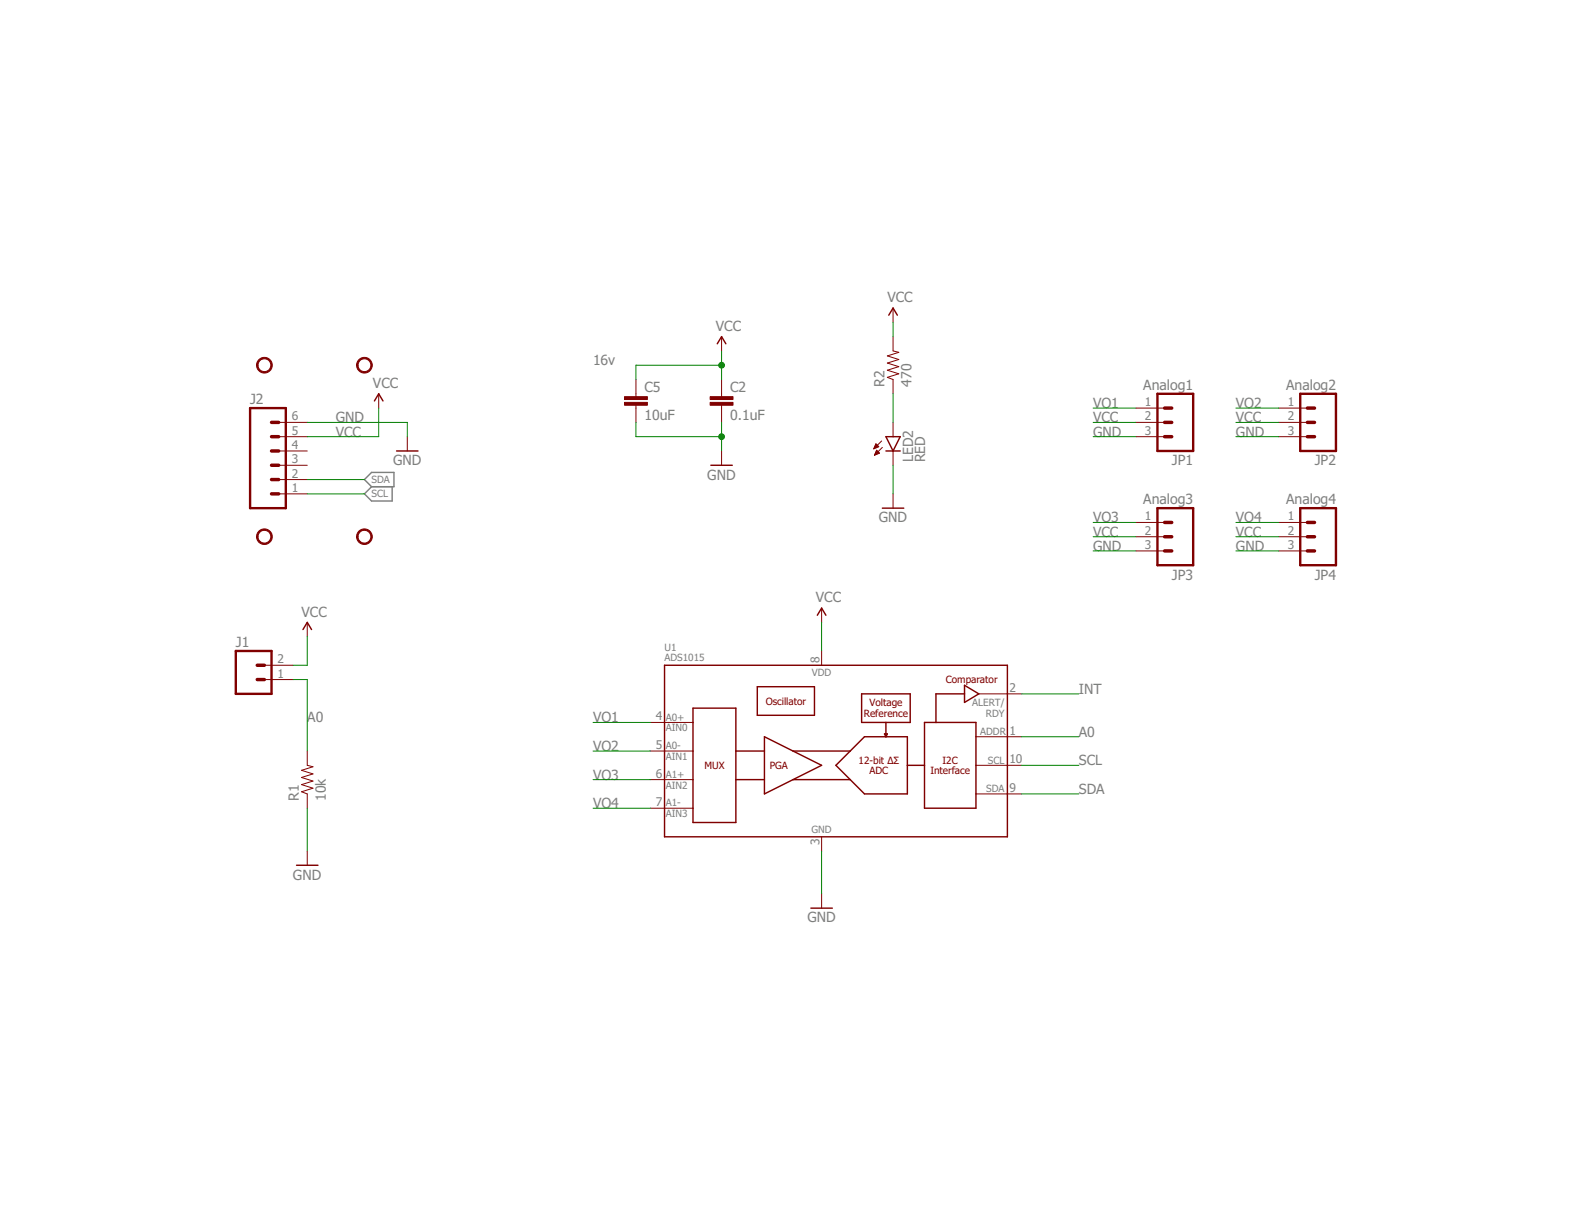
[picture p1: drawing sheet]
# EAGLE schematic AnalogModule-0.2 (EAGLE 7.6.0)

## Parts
C2  0.1uF  CAP0603-CAP  [0603-CAP]
C5  10uF  CAP0805  [0805]
H1  STAND-OFFPLATED  [STAND-OFF-PLATED]
H2  STAND-OFFPLATED  [STAND-OFF-PLATED]
H3  STAND-OFFPLATED  [STAND-OFF-PLATED]
H4  STAND-OFFPLATED  [STAND-OFF-PLATED]
J1  M02PTH  [1X02]
J2  M06RJ11  [RJ11-6P6C]
JP1  Analog1  M03JST-PTH-VERT  [JST-3-PTH-VERT]
JP2  Analog2  M03JST-PTH-VERT  [JST-3-PTH-VERT]
JP3  Analog3  M03JST-PTH-VERT  [JST-3-PTH-VERT]
JP4  Analog4  M03JST-PTH-VERT  [JST-3-PTH-VERT]
LED2  RED  LED-RED0603  [LED-0603]
R1  10k  RESISTOR0603  [0603-RES]
R2  470  RESISTOR0603  [0603-RES]
U1  ADS1015  [MSOP10]

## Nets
A0: J1.1 R1.2 U1.1(ADDR)
GND: C2.2 C5.2 J2.6 JP1.3 JP2.3 JP3.3 JP4.3 LED2.C R1.1 U1.3(VSS)
INT: U1.2(ALERT/RDY)
N$1: LED2.A R2.1
SCL: J2.1 U1.10(SCL)
SDA: J2.2 U1.9(SDA)
VCC: C2.1 C5.1 J1.2 J2.5 JP1.2 JP2.2 JP3.2 JP4.2 R2.2 U1.8(VDD)
VO1: JP1.1 U1.4(AIN0)
VO2: JP2.1 U1.5(AIN1)
VO3: JP3.1 U1.6(AIN2)
VO4: JP4.1 U1.7(AIN3)
Unconnected: J2.3 J2.4

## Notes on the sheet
- 16v

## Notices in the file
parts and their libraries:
SparkFun-AnalogIC: Licensing:Creative Commons ShareAlike 4.0 International - https://creativecommons.org/licenses/by-sa/4.0
